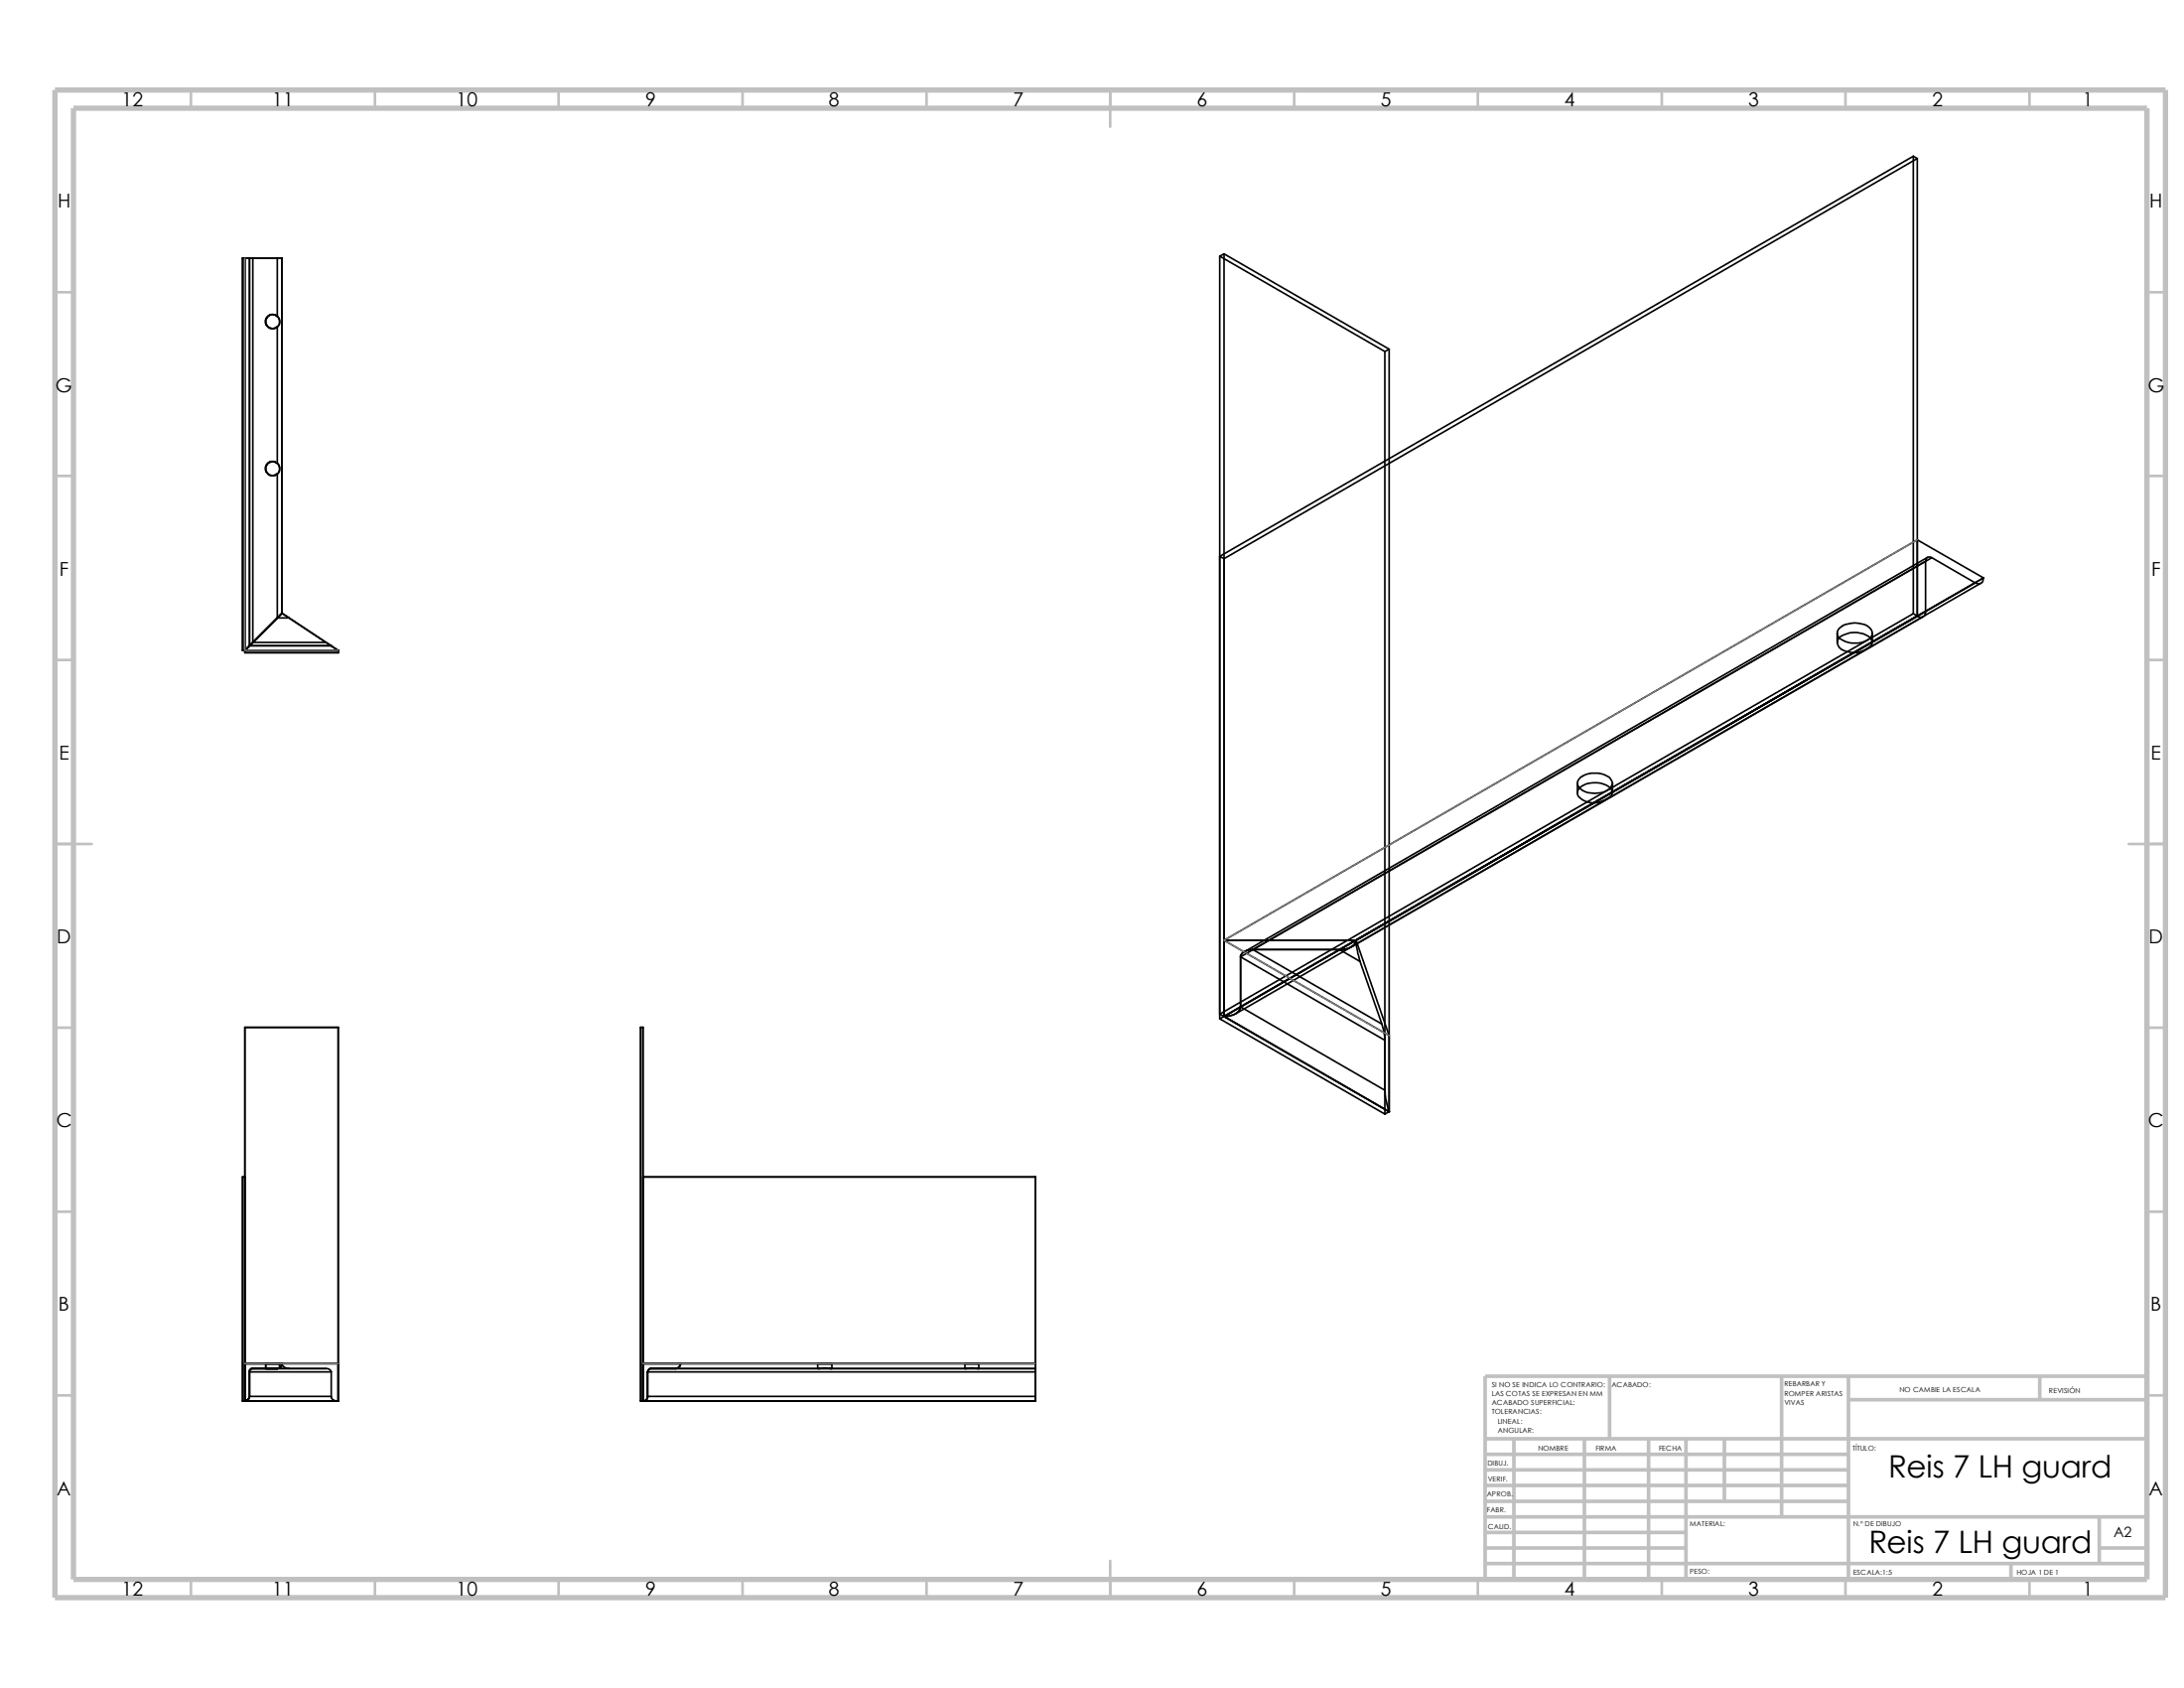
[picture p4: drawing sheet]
<svg xmlns="http://www.w3.org/2000/svg" width="279mm" height="216mm" viewBox="0 0 279 216" stroke-linecap="round" stroke-linejoin="round" font-family="sans-serif">
<g fill="none" stroke="#c0c0c0" stroke-width=".34">
<path d="M24.4 11.5v2.3M48 11.5v2.3M71.5 11.5v2.3M95 11.5v2.3M118.5 11.5v2.3M142 11.5v4.7M165.6 11.5v2.3M189.1 11.5v2.3M212.6 11.5v2.3M236.1 11.5v2.3M259.6 11.5v2.3M7 37.4h2.4"/>
<path d="M274.7 37.4h2.3M7 60.9h2.4M274.7 60.9h2.3M7 84.4h2.4M274.7 84.4h2.3M7 107.9h4.7M272.3 107.9h4.7M7 131.4h2.4M274.7 131.4h2.3M7 155h2.4M274.7 155h2.3M7 178.5h2.4"/>
<path d="M274.7 178.5h2.3M142 199.6v4.7M24.4 202v2.3M48 202v2.3M71.5 202v2.3M95 202v2.3M118.5 202v2.3M165.6 202v2.3M189.1 202v2.3M212.6 202v2.3M236.1 202v2.3M259.6 202v2.3"/>
</g>
<g fill="none" stroke="#c0c0c0" stroke-width=".47">
<path d="M205.9 176v8M227.9 176v18M236.5 179h38.2M236.5 176v26M260.9 176v3M274.7 176h-84.7v26M190 198h25.7M190 194h84.7M190 196h25.7M190 186h46.5M190 188h46.5M190 190h46.5"/>
<path d="M190 192h46.5M190 184h84.7M190 200h84.7M193.7 184v18M202.7 184v18M210.9 184v18M215.7 184v18M220.6 184v8M257.3 200v2M268.6 198h6.1M268.6 194v6"/>
</g>
<path d="M7 11.5h270v192.8h-270zM9.4 13.8h265.3v188.2h-265.3z" fill="none" stroke="#c0c0c0" stroke-width=".68" stroke-linecap="butt"/>
<g fill="none" stroke="#000" stroke-width=".21">
<path d="M244.8 20l-88.8 51.2 .6 .3 88.7-51.2M244.8 20v58.5M244.8 20l.5 .3M31.9 33h.4v49.2M31.9 33v49.6M31.9 33h-.6v50.5h12M36.1 33h-5.1v50.2h12.3M156 32.8v97.5M156 32.8l21.2 12.2M156.6 32.5v97.5M156.6 32.5l-.6 .3M156.6 32.5l21.1 12.2"/>
<path d="M245.3 20.3v58.5M35.5 40.5l-.5-.3-.5 .1-.4 .3-.1 .4v.4l.4 .5 .6 .1 .5-.2M35.5 59.3l-.5-.3-.5 .1-.4 .3-.1 .4v.4l.4 .5 .6 .1 .5-.2M35.5 59.3a.9 .9 0 0 1 0 1.3v18.4M35.5 40.5a.86 .86 0 0 1 0 1.3M35.5 40.5v-7.5h.6v45.4M35.5 41.8v17.5M177.2 45v97.5M177.7 44.7v97.5M177.7 44.7l-.5 .3M35.5 79h1.5M36.1 78.4l-.6 .6"/>
<path d="M36.1 78.4l.9 .6M36.1 78.4l-4.8 4.8M36.1 78.4l7.2 4.8M36.1 78.4h.1M37 79l4.7 3.2M244.8 78.5l-88.8 51.2 .6 .3M244.8 78.5l.5 .3M245.3 78.8l-88.7 51.2M245.3 78.8h.1M246.3 78.2a.64 .64 0 0 1-.3 .7 .64 .64 0 0 1-.7-.1M246.3 71.8v6.4M246.3 71.8l-87.6 50.6"/>
<path d="M246.3 78.2l-87.6 50.6M246.6 71.3l-87.4 50.5M247.1 71.3a.5 .5 0 0 0-.5 0 .5 .5 0 0 0-.3 .5M247.1 71.3l5.6 3.2M247.1 71.3l-86.8 50.2M252.7 74.5l-13.2 7.6M253.4 74.6l-95.3 55.1M253.7 73.9a.67 .67 0 0 1-.3 .7 .67 .67 0 0 1-.7-.1M253.7 73.9l-80.2 46.4M253.7 73.9l-8.4-4.9-88.7 51.3M253.7 73.9h.1M31.9 82.6l-.6 .6"/>
<path d="M31.9 82.6h10.5M32.3 82.2l-.4 .4M32.3 82.2h9.4M41.7 82.2l1.6 1M43.3 83.2v.3M202.2 99.4a3.4 3.4 0 0 1 3.7 0 .93 .93 0 0 1 .2 1.3 2.9 2.9 0 0 1-2.9 .7 1.61 1.61 0 0 1-1.4-1.2v-.3zM235 81v1.2M235.3 81.6a3.2 3.2 0 0 1 4 0 .74 .74 0 0 1-.2 1.2 3 3 0 0 1-3.8 0 .95 .95 0 0 1 0-1.2zM235.4 80.3a3.2 3.2 0 0 1 3.7 0 .91 .91 0 0 1 .4 .8 .91 .91 0 0 1-.6 .8 3.2 3.2 0 0 1-3.7-.4 .86 .86 0 0 1 .2-1.2zM239.5 81v1.2M201.8 100.2v1.2M202.1 100.8a3.2 3.2 0 0 1 3.9 0 .74 .74 0 0 1-.2 1.2 2.87 2.87 0 0 1-3.9-.2 .88 .88 0 0 1 .2-1z"/>
<path d="M203.9 102.7l-32.5 18.8M206.3 100.2v1.2M43.3 131.4v47.8a.77 .77 0 0 1-.9-.6M43.3 131.4h-12v47.8M82.3 131.4v47.8M82.3 131.4h-.3v47.8h50.5M156 130.3l21.2 12.2M156.6 130l21.1 12.2M156.6 120.3l21.1 12.2-4.2-12.2M156.6 130h.1M156.6 120.3h16.9M156.6 130l-.6 .3"/>
<path d="M158.7 128.8a1.62 1.62 0 0 1-1.6 1.2h-.5M158.7 128.8a1.7 1.7 0 0 1-1.7 1.2h-.4M158.7 122.4l18.5 10.7-.1-1-.3-1.1M158.7 128.8l18.5 10.6 .1 1.2 .4 1.6M158.7 122.4v6.4M160.3 121.5a1.82 1.82 0 0 0-1.6 .7v.2M160.3 121.5h11.1M160.3 121.5l16.5 9.5M160.3 121.5a1.63 1.63 0 0 0-1.6 .8v.1M171.4 121.5l2.6 1.5M173.5 120.3a1.62 1.62 0 0 1-1.7 1.2h-.4M173.5 120.3l.2 1.7 .3 1"/>
<path d="M173.5 120.3a1.33 1.33 0 0 1-1.3 1.1l-.8 .1M174 123l2.8 8M31.4 150.5h-.4v28.7h12.3M82.3 150.5h50.2M132.5 150.5v28.7v-.6h-49.7M177.7 142.2h.1M177.7 142.2l-.5 .3M31.3 174.4h12M31.9 178.6l-.1 .3-.2 .2-.3 .1M31.9 178.6l-.1 .4-.3 .2h-.2M31.9 175.5h10.5M31.9 175.5v3.1"/>
<path d="M31.9 178.6h10.5M31.9 178.6a.58 .58 0 0 1-.6 .6M32.3 175a.37 .37 0 0 0-.4 .5M32.3 175a.34 .34 0 0 0-.4 .5M32.3 175h9.6l.3 .2 .2 .3M32.3 175h-.1l-.2 .3-.1 .2M34 174.4v.6M34 175h1.5zM34 174.4h1.8zM35.5 175h.3zM35.8 174.4v.6M36.1 174.4a.65 .65 0 0 1-.6 .6"/>
<path d="M36.1 174.4l-.2 .4-.4 .2M36.1 174.4l-.1 .3-.3 .3h-.2M36.1 174.4a.95 .95 0 0 0 .9 .6M42.4 175.5v3.1M82.3 174.4h50.2M82.8 178.6a.58 .58 0 0 1-.5 .6M82.8 178.6v.2l-.1 .2-.2 .2h-.2M82.8 175.5v3.1M83.3 175a.43 .43 0 0 0-.5 .5M83.3 175h49.2M83.3 175h-.2l-.3 .5M83.3 175l-.2 .1-.3 .4"/>
<path d="M87 174.4v.3l-.3 .3h-.3M87 174.4a.65 .65 0 0 1-.6 .6M104.6 174.4v.6M104.6 174.4h1.8zM104.6 175h.7h1.1zM106.4 174.4v.6M123.4 174.4v.6M123.4 174.4h1.8zM123.4 175h.8h1zM125.2 174.4v.6M132.5 174.4v1.1h-49.7"/>
<circle cx="34.9" cy="41.1" r=".89"/>
<circle cx="34.9" cy="59.9" r=".91"/>
</g>
<path d="M31.3 33v50.2h12M245.3 69l-88.7 51.3 21.1 12.2M31.3 174.4h.1M31.3 174.4h12M82.3 174.4h.1M82.3 174.4h50.2" fill="none" stroke="#808080" stroke-width=".17"/>
<g font-size="3.9">
<text x="241.6" y="189">Reis 7 LH guard</text>
<text x="239.1" y="198.6">Reis 7 LH guard</text>
</g>
<g font-size="2.5">
<text x="15.5" y="13.6">12</text>
<text x="34.8" y="13.6">11</text>
<text x="58.3" y="13.6">10</text>
<text x="82.5" y="13.6">9</text>
<text x="106" y="13.6">8</text>
<text x="129.6" y="13.6">7</text>
<text x="153.1" y="13.6">6</text>
<text x="176.6" y="13.6">5</text>
<text x="200.2" y="13.6">4</text>
<text x="223.6" y="13.6">3</text>
<text x="247.2" y="13.6">2</text>
<text x="266.4" y="13.6">1</text>
<text x="7.4" y="26.6">H</text>
<text x="275" y="26.6">H</text>
<text x="7.1" y="50.1">G</text>
<text x="274.8" y="50.1">G</text>
<text x="7.6" y="73.6">F</text>
<text x="275.2" y="73.6">F</text>
<text x="7.5" y="97.2">E</text>
<text x="275.2" y="97.2">E</text>
<text x="7.3" y="120.6">D</text>
<text x="274.9" y="120.6">D</text>
<text x="7.2" y="144.2">C</text>
<text x="274.8" y="144.2">C</text>
<text x="7.5" y="167.7">B</text>
<text x="275.1" y="167.7">B</text>
<text x="7.3" y="191.2">A</text>
<text x="274.9" y="191.2">A</text>
<text x="15.5" y="204.1">12</text>
<text x="34.8" y="204.1">11</text>
<text x="58.3" y="204.1">10</text>
<text x="82.5" y="204.1">9</text>
<text x="106" y="204.1">8</text>
<text x="129.6" y="204.1">7</text>
<text x="153.1" y="204.1">6</text>
<text x="176.6" y="204.1">5</text>
<text x="200.2" y="204.1">4</text>
<text x="223.6" y="204.1">3</text>
<text x="247.2" y="204.1">2</text>
<text x="266.4" y="204.1">1</text>
</g>
<text font-size="1.8" x="270.4" y="196.6">A2</text>
<g font-size=".9">
<text x="190.8" y="177.4">SI NO SE INDICA LO CONTRARIO:</text>
<text x="190.8" y="178.6">LAS COTAS SE EXPRESAN EN MM</text>
<text x="190.8" y="179.7">ACABADO SUPERFICIAL:</text>
<text x="206.2" y="177.4">ACABADO:</text>
<text x="228.3" y="177.3">REBARBAR Y</text>
<text x="228.3" y="178.5">ROMPER ARISTAS</text>
<text x="228.3" y="179.7">VIVAS</text>
<text x="243" y="178.1">NO CAMBIE LA ESCALA</text>
<text x="262.1" y="178.1">REVISIÓN</text>
<text x="190.8" y="180.9">TOLERANCIAS:</text>
<text x="191.6" y="182.1">LINEAL:</text>
<text x="191.6" y="183.3">ANGULAR:</text>
<text x="196.8" y="185.6">NOMBRE</text>
<text x="204.1" y="185.5">FIRMA</text>
<text x="212.2" y="185.5">FECHA</text>
<text x="237" y="185.5">TÍTULO:</text>
<text x="190.2" y="191.4">APROB.</text>
<text x="190.3" y="187.5">DIBUJ.</text>
<text x="190.3" y="189.5">VERIF.</text>
<text x="190.2" y="193.5">FABR.</text>
<text x="190.3" y="195.5">CALID.</text>
<text x="216.2" y="195.2">MATERIAL:</text>
<text x="237.1" y="195.2">N.º DE DIBUJO</text>
<text x="216.2" y="201.3">PESO:</text>
<text x="237.1" y="201.4">ESCALA:1:5</text>
<text x="258" y="201.4">HOJA 1 DE 1</text>
</g>
</svg>
